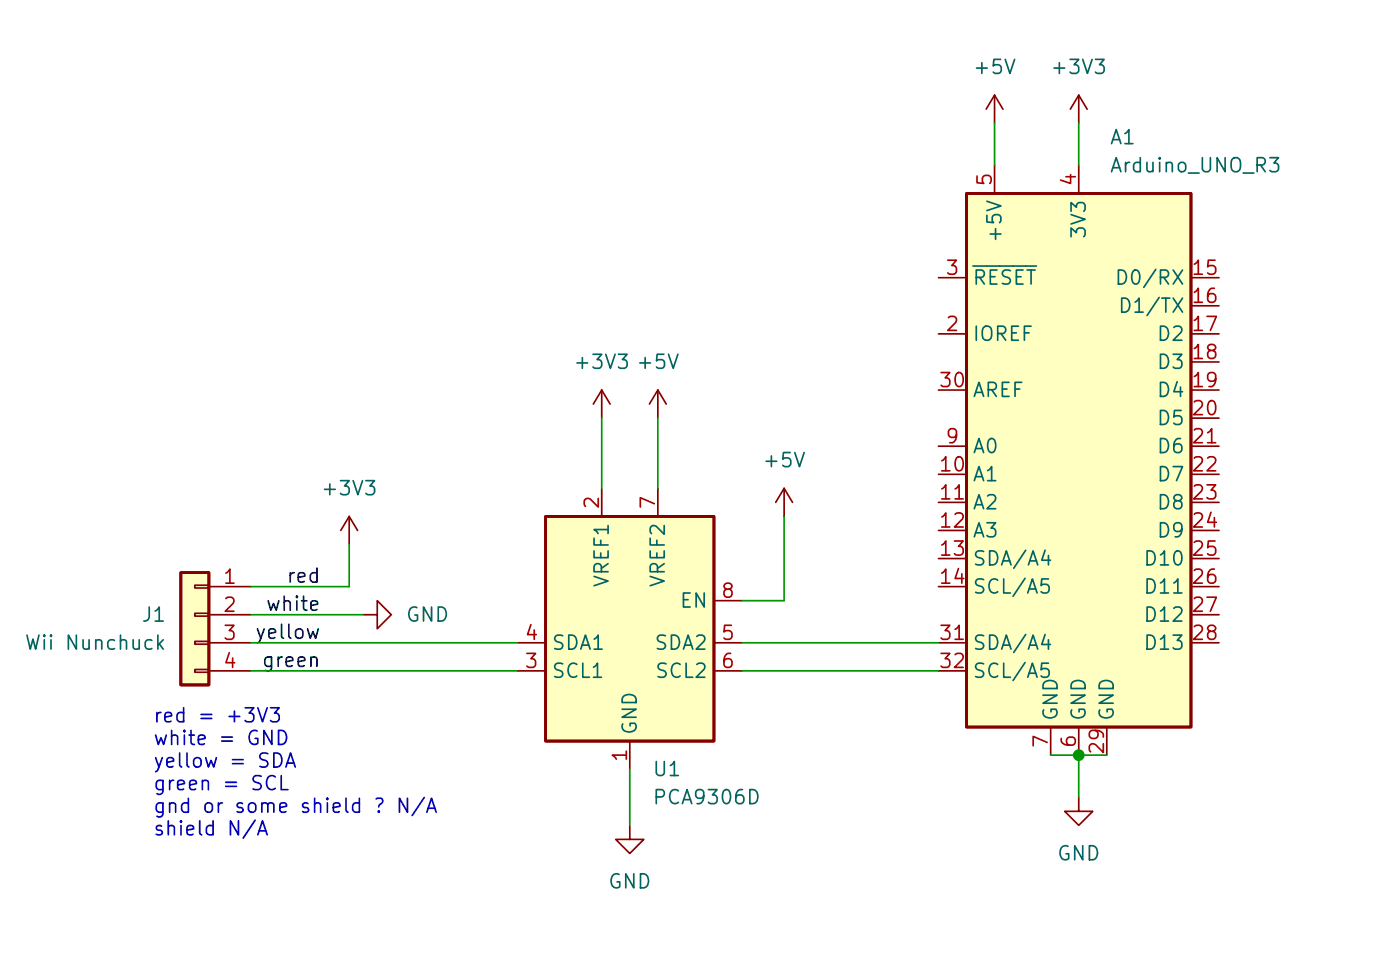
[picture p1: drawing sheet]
<svg xmlns="http://www.w3.org/2000/svg" width="127mm" height="88mm" viewBox="0 0 127 88" stroke-linecap="round" stroke-linejoin="round" font-family="sans-serif">
<g fill="none" stroke="#840000" stroke-width=".15">
<path d="M90 8.6v2.5M90 15v2.5M90 8.6l-.7 1.3M90 8.6l.8 1.3M97.6 8.6v2.5M97.6 15v2.5M97.6 8.6l-.7 1.3M97.6 8.6l.8 1.3M54.5 35.3v2.5M54.5 35.3l-.8 1.2M54.5 35.3l.7 1.2M59.5 35.3v2.5"/>
<path d="M59.5 35.3l-.7 1.2M59.5 35.3l.8 1.2M84.9 30.2h2.6M84.9 25.1h2.6M17.6 58h1.3v.3h-1.3zM17.6 55.5h1.3v.2h-1.3zM17.6 52.9h1.3v.3h-1.3zM18.9 58.1h3.8M18.9 53.1h3.8M18.9 55.6h3.8M31.6 46.7l-.8 1.3M31.6 46.7v2.5"/>
<path d="M31.6 46.7l.8 1.3M32.9 55.6h1.2v-1.3l1.3 1.3-1.3 1.3v-1.3M46.8 58.1h2.6M54.5 44.2v2.5M59.5 44.2v2.5M64.6 58.1h2.6M64.6 54.3h2.6M71 44.2l-.8 1.2M71 44.2v2.5M71 44.2l.7 1.2M84.9 58.1h2.6M84.9 45.4h2.6"/>
<path d="M84.9 40.4h2.6M107.8 40.4h2.5M17.6 60.5h1.3v.3h-1.3zM18.9 60.7h3.8M46.8 60.7h2.6M57 74.6v1.3h1.3l-1.3 1.3-1.3-1.3h1.3M57 67v2.6M64.6 60.7h2.6M95.1 65.8v2.5M97.6 72.1v1.3h1.3l-1.3 1.2-1.2-1.2h1.2M97.6 65.8v2.5"/>
</g>
<g fill="#ffffc2" stroke="#ffffc2" stroke-width=".09">
<path d="M49.4 46.7h15.2v20.3h-15.2z"/>
<path d="M16.4 51.8h2.5v10.1h-2.5z"/>
<path d="M87.5 17.5h20.3v48.3h-20.3z"/>
</g>
<path d="M87.5 17.5h20.3v48.3h-20.3zM16.4 51.8h2.5v10.1h-2.5zM49.4 46.7h15.2v20.3h-15.2z" fill="none" stroke="#840000" stroke-width=".25"/>
<path d="M114.9 14.3h.8l-.4 .4a.34 .34 0 0 1 .4 .3v.3l-.1 .2h-.5l-.2-.1M101.2 24.4a.67 .67 0 0 1 .8 .4 .67 .67 0 0 1-.3 .8l-.5 .1zM101.5 27a.67 .67 0 0 1 .8 .4 .67 .67 0 0 1-.3 .8h-.5zM14.3 57.4v1.3M14.4 58.2l.4 .5M14.8 57.9l-.5 .4M94.6 49.8l-.3 .9h.8M94.6 57.4l-.3 .9h.8M94.9 52.4h-.6l-.1 .6 .2-.2 .4 .1 .2 .2-.1 .4-.2 .1h-.3l-.2-.1M94.9 60h-.6l-.1 .6 .2-.1h.4l.2 .2-.1 .4-.2 .2h-.3l-.2-.2M94.9 50.2v.9M94.9 57.9v.8" fill="none" stroke="#006464" stroke-width=".15"/>
<g fill="none" stroke="#0000c2" stroke-width=".15">
<path d="M23.1 74.2l-1.1 1.6M23.3 64l.5 1.3 .4-1.3M23.3 75.5l.5-1.3 .4 1.3M23.5 75.1h.6M24.5 64h.8l-.4 .5a.35 .35 0 0 1 .4 .2v.3l-.1 .2-.5 .1-.2-.1M24.6 66.1v1.2l-.7-1.2v1.2M24.8 68.1a.67 .67 0 0 1 .7 .4 .67 .67 0 0 1-.2 .8l-.5 .1zM24.9 70.3a.51 .51 0 0 0-.6 0 .51 .51 0 0 0-.2 .6 .48 .48 0 0 0 .3 .5 .48 .48 0 0 0 .5-.1M25.2 66.1a.67 .67 0 0 1 .7 .4 .67 .67 0 0 1-.2 .8h-.5zM25.5 70.1v1.3h.6M25.9 69.4l.4-1.3 .4 1.3M26 69h.6"/>
<path d="M34 72.3l.5-.1a.32 .32 0 0 1 .1 .3 .32 .32 0 0 1-.3 .3v.2M34.3 73.3v.1v.1l-.1-.1 .1-.1v.2M36.9 72.2v1.3l-.7-1.3v1.3M38.4 72.1l-1.1 1.7M38.6 73.5l.5-1.3 .4 1.3M38.8 73.1h.6"/>
</g>
<g fill="none" stroke="#009600" stroke-width=".15">
<path d="M90 11.1v3.9M97.6 11.1v3.9M54.5 37.8v6.4M59.5 37.8v6.4M22.7 55.6h10.2M22.7 58.1h24.1M31.6 49.2v3.9h-8.9M67.2 58.1h17.7M71 46.7v7.6h-3.8M22.7 60.7h24.1M57 69.6v5M67.2 60.7h17.7"/>
<path d="M95.1 68.3h5.1M97.6 68.3v3.8"/>
</g>
<circle cx="97.6" cy="68.3" r=".46" fill="#009600" stroke="#009600" stroke-width=".15"/>
<g font-size="1.8" fill="#006464">
<text x="88.4" y="6.7">+5V</text>
<text x="95.6" y="6.7">+3V3</text>
<text x="100.5" y="13.1">A1</text>
<text x="100.8" y="15.6">Arduino_UNO_R3</text>
<text x="90.7" y="21.2" transform="rotate(-90 90.7 21.2)">+5V</text>
<text x="98.3" y="21.2" transform="rotate(-90 98.3 21.2)">3V3</text>
<text x="88" y="25.8">~{RESET}</text>
<text x="102.1" y="25.8">D0/RX</text>
<text x="102.3" y="28.3">D1/TX</text>
<text x="52.4" y="33.4">+3V3</text>
<text x="58" y="33.4">+5V</text>
<text x="88" y="30.8">IOREF</text>
<text x="88" y="35.9">AREF</text>
<text x="105" y="30.8">D2</text>
<text x="105" y="33.4">D3</text>
<text x="105" y="35.9">D4</text>
<text x="88" y="41">A0</text>
<text x="105" y="38.5">D5</text>
<text x="105" y="41">D6</text>
<text x="29.5" y="44.8">+3V3</text>
<text x="69.4" y="42.3">+5V</text>
<text x="88" y="43.5">A1</text>
<text x="88" y="46.1">A2</text>
<text x="105" y="43.5">D7</text>
<text x="105" y="46.1">D8</text>
<text x="55.1" y="52.9" transform="rotate(-90 55.1 52.9)">VREF1</text>
<text x="60.2" y="52.9" transform="rotate(-90 60.2 52.9)">VREF2</text>
<text x="88" y="48.6">A3</text>
<text x="88" y="51.2">SDA/A4</text>
<text x="88" y="53.7">SCL/A5</text>
<text x="104.1" y="51.2">D10</text>
<text x="104.1" y="53.7">D11</text>
<text x="105" y="48.6">D9</text>
<text x="2.8" y="58.8">Wii Nunchuck</text>
<text x="12.9" y="56.2">J1</text>
<text x="36.7" y="56.2">GND</text>
<text x="49.9" y="58.8">SDA1</text>
<text x="59.4" y="58.8">SDA2</text>
<text x="61.7" y="55">EN</text>
<text x="88" y="58.8">SDA/A4</text>
<text x="104.1" y="56.2">D12</text>
<text x="104.1" y="58.8">D13</text>
<text x="49.9" y="61.3">SCL1</text>
<text x="59.6" y="61.3">SCL2</text>
<text x="88" y="61.3">SCL/A5</text>
<text x="95.7" y="65.2" transform="rotate(-90 95.7 65.2)">GND</text>
<text x="98.3" y="65.2" transform="rotate(-90 98.3 65.2)">GND</text>
<text x="100.8" y="65.2" transform="rotate(-90 100.8 65.2)">GND</text>
<text x="57.6" y="66.5" transform="rotate(-90 57.6 66.5)">GND</text>
<text x="59.2" y="70.2">U1</text>
<text x="59.5" y="72.7">PCA9306D</text>
<text x="95.7" y="77.8">GND</text>
<text x="55" y="80.4">GND</text>
</g>
<g font-size="1.8" fill="#a90000">
<text x="89.8" y="16.7" transform="rotate(-90 89.8 16.7)">5</text>
<text x="97.4" y="16.7" transform="rotate(-90 97.4 16.7)">4</text>
<text x="85.7" y="29.9">2</text>
<text x="85.7" y="24.9">3</text>
<text x="108.1" y="24.9">15</text>
<text x="108.1" y="27.4">16</text>
<text x="108.1" y="29.9">17</text>
<text x="85.2" y="35">30</text>
<text x="108.1" y="32.5">18</text>
<text x="108.1" y="35">19</text>
<text x="85.7" y="40.1">9</text>
<text x="108.1" y="37.6">20</text>
<text x="108.1" y="40.1">21</text>
<text x="54.2" y="45.9" transform="rotate(-90 54.2 45.9)">2</text>
<text x="59.3" y="45.9" transform="rotate(-90 59.3 45.9)">7</text>
<text x="85.2" y="42.6">10</text>
<text x="85.2" y="45.2">11</text>
<text x="85.2" y="47.7">12</text>
<text x="108.1" y="42.6">22</text>
<text x="108.1" y="45.2">23</text>
<text x="108.1" y="47.7">24</text>
<text x="20.3" y="52.8">1</text>
<text x="85.2" y="50.3">13</text>
<text x="85.2" y="52.8">14</text>
<text x="108.1" y="50.3">25</text>
<text x="108.1" y="52.8">26</text>
<text x="20.3" y="55.3">2</text>
<text x="20.3" y="57.9">3</text>
<text x="47.6" y="57.9">4</text>
<text x="65.4" y="57.9">5</text>
<text x="65.4" y="54.1">8</text>
<text x="85.2" y="57.9">31</text>
<text x="108.1" y="55.3">27</text>
<text x="108.1" y="57.9">28</text>
<text x="20.3" y="60.4">4</text>
<text x="47.6" y="60.4">3</text>
<text x="65.4" y="60.4">6</text>
<text x="85.2" y="60.4">32</text>
<text x="56.8" y="68.8" transform="rotate(-90 56.8 68.8)">1</text>
<text x="94.9" y="67.5" transform="rotate(-90 94.9 67.5)">7</text>
<text x="97.4" y="67.5" transform="rotate(-90 97.4 67.5)">6</text>
<text x="99.9" y="68" transform="rotate(-90 99.9 68)">29</text>
</g>
<g font-size="1.8" fill="#0f0f0f">
<text x="26.3" y="52.7">red</text>
<text x="23.7" y="57.8">yellow</text>
<text x="24.5" y="55.2">white</text>
<text x="24.3" y="60.3">green</text>
</g>
<g font-size="1.8" fill="#0000c2">
<text x="13.8" y="65.3">red = +3V3</text>
<text x="13.8" y="67.4">white = GND</text>
<text x="13.8" y="69.4">yellow = SDA</text>
<text x="13.8" y="71.5">green = SCL</text>
<text x="13.8" y="73.5">gnd or some shield ? N/A</text>
<text x="13.8" y="75.6">shield N/A</text>
</g>
</svg>
